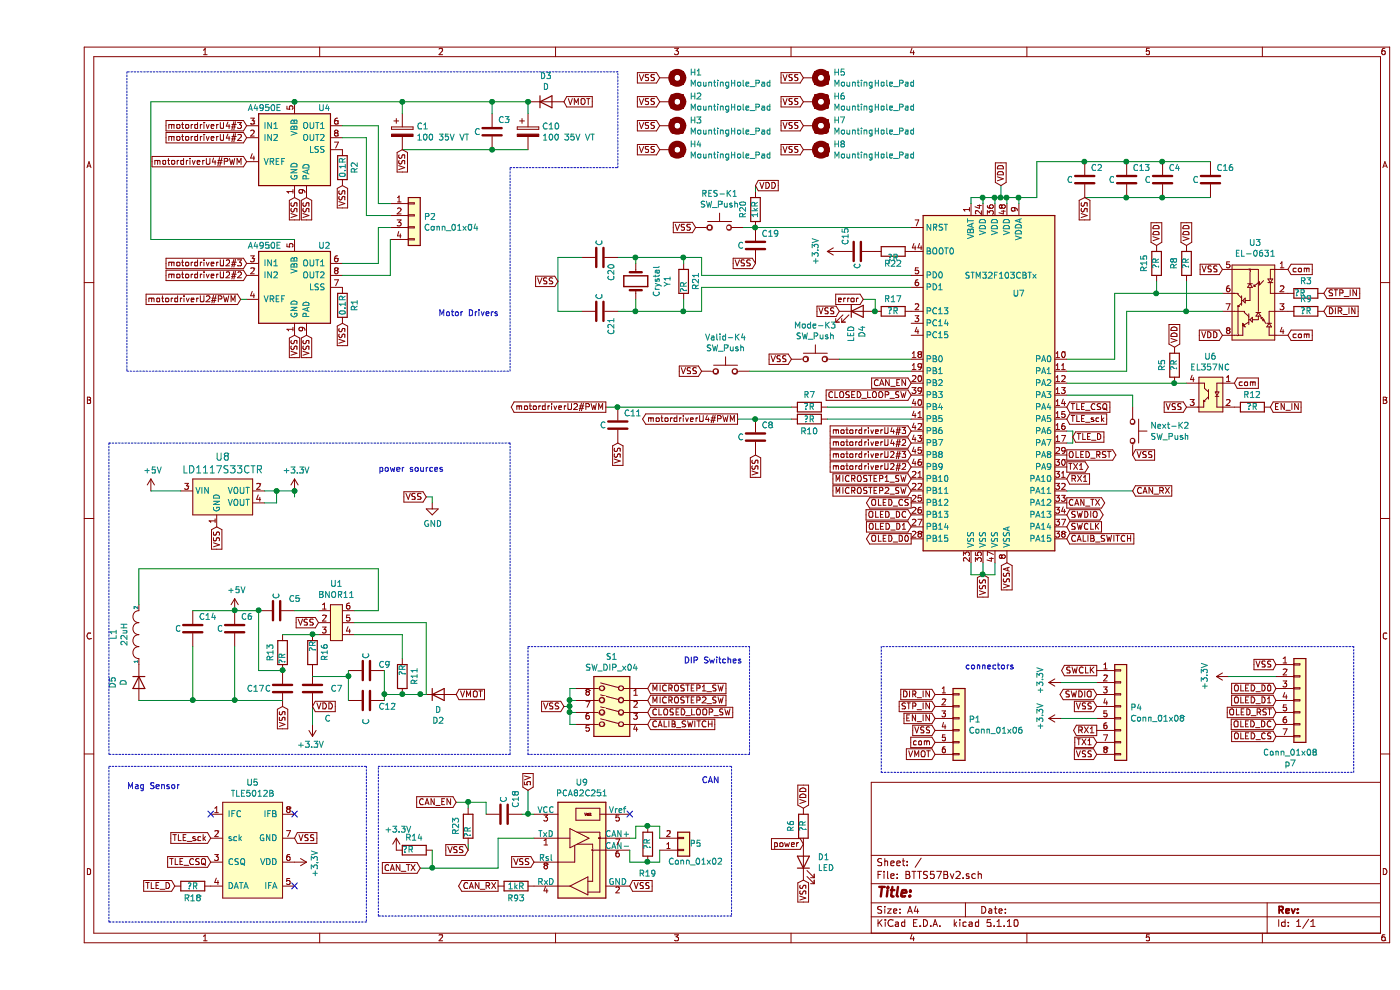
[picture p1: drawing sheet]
EESchema Schematic File Version 4
EELAYER 30 0
EELAYER END
$Descr A4 11693 8268
encoding utf-8
Sheet 1 1
Title ""
Date ""
Rev ""
Comp ""
Comment1 ""
Comment2 ""
Comment3 ""
Comment4 ""
$EndDescr
$Comp
L MCU_ST_STM32F1:STM32F103CBTx U7
U 1 1
P 8000 3200
F 0 "U7" H 8200 3950 50  0000 C CNN
F 1 "STM32F103CBTx" H 8050 4100 50  0000 C CNN
F 2 "Package_QFP:LQFP-48_7x7mm_P0.5mm" H 7400 1800 50  0001 R CNN
F 3 "http://www.st.com/st-web-ui/static/active/en/resource/technical/document/datasheet/CD00161566.pdf" H 8000 3200 50  0001 C CNN
	1    8000 3200
	1    0    0    -1  
$EndComp
Text GLabel 8600 4200 2    50   Output ~ 0
CAN_TX
Text GLabel 9150 4100 2    50   Input ~ 0
CAN_RX
Text GLabel 8600 4300 2    50   BiDi ~ 0
SWDIO
Text GLabel 8600 4400 2    50   Input ~ 0
SWCLK
Text GLabel 4750 3400 0    50   Output ~ 0
motordriverU2#PWM
Text GLabel 5100 6050 2    50   Input ~ 0
CALIB_SWITCH
Text GLabel 5100 5950 2    50   Input ~ 0
CLOSED_LOOP_SW
Text GLabel 7300 4100 0    50   Input ~ 0
MICROSTEP2_SW
Text GLabel 7300 4000 0    50   Input ~ 0
MICROSTEP1_SW
Text GLabel 10750 2450 2    50   Input ~ 0
STP_IN
Text GLabel 10750 2600 2    50   Input ~ 0
DIR_IN
Text GLabel 10300 3400 2    50   Input ~ 0
EN_IN
Text GLabel 7300 4200 0    50   Output ~ 0
OLED_CS
Text GLabel 7300 4300 0    50   Input ~ 0
OLED_DC
Text GLabel 7300 4500 0    50   Output ~ 0
OLED_D0
Text GLabel 7300 4400 0    50   Input ~ 0
OLED_D1
Text GLabel 8600 3800 2    50   Output ~ 0
OLED_RST
$Comp
L Interface_CAN_LIN:PCA82C251 U9
U 1 1
P 4550 7100
F 0 "U9" H 4550 7667 50  0000 C CNN
F 1 "PCA82C251" H 4550 7576 50  0000 C CNN
F 2 "Package_SO:SO-8_3.9x4.9mm_P1.27mm" H 4550 7050 50  0001 C CNN
F 3 "http://www.nxp.com/documents/data_sheet/PCA82C251.pdf" H 4550 7050 50  0001 C CNN
	1    4550 7100
	1    0    0    -1  
$EndComp
Text GLabel 3200 7250 0    50   Input ~ 0
CAN_TX
$Comp
L Device:C C18
U 1 1
P 3900 6800
F 0 "C18" H 3700 6900 50  0000 L CNN
F 1 "C" H 3750 6800 50  0000 L CNN
F 2 "Capacitor_SMD:C_0603_1608Metric" H 3938 6650 50  0001 C CNN
F 3 "~" H 3900 6800 50  0001 C CNN
	1    3900 6800
	0    1    1    0   
$EndComp
$Comp
L Device:R R93
U 1 1
P 4000 7400
F 0 "R93" V 4100 7400 50  0000 C CNN
F 1 "1kR" V 4000 7400 50  0000 C CNN
F 2 "Resistor_SMD:R_0603_1608Metric" V 3930 7400 50  0001 C CNN
F 3 "~" H 4000 7400 50  0001 C CNN
	1    4000 7400
	0    1    1    0   
$EndComp
Text GLabel 3850 7400 0    50   Output ~ 0
CAN_RX
$Comp
L Device:R R20
U 1 1
P 6000 1750
F 0 "R20" V 6100 1750 50  0000 C CNN
F 1 "1kR" V 6000 1750 50  0000 C CNN
F 2 "Resistor_SMD:R_0603_1608Metric" V 5930 1750 50  0001 C CNN
F 3 "~" H 6000 1750 50  0001 C CNN
	1    6000 1750
	-1   0    0    1   
$EndComp
$Comp
L Device:C C19
U 1 1
P 6000 2050
F 0 "C19" H 6050 2150 50  0000 L CNN
F 1 "C" H 5850 2050 50  0000 L CNN
F 2 "Capacitor_SMD:C_0603_1608Metric" H 6038 1900 50  0001 C CNN
F 3 "~" H 6000 2050 50  0001 C CNN
	1    6000 2050
	1    0    0    -1  
$EndComp
Wire Wire Line
	8600 4100 9150 4100
$Comp
L Switch:SW_Push RES-K1
U 1 1
P 5700 1900
F 0 "RES-K1" H 5700 2185 50  0000 C CNN
F 1 "SW_Push" H 5700 2094 50  0000 C CNN
F 2 "Button_Switch_SMD:SW_Push_1P1T-SH_NO_CK_KMR2xxG" H 5700 2100 50  0001 C CNN
F 3 "~" H 5700 2100 50  0001 C CNN
	1    5700 1900
	1    0    0    -1  
$EndComp
$Comp
L Switch:SW_Push Next-K2
U 1 1
P 9150 3600
F 0 "Next-K2" V 9104 3748 50  0000 L CNN
F 1 "SW_Push" V 9195 3748 50  0000 L CNN
F 2 "Button_Switch_SMD:SW_Push_1P1T-SH_NO_CK_KMR2xxG" H 9150 3800 50  0001 C CNN
F 3 "~" H 9150 3800 50  0001 C CNN
	1    9150 3600
	0    1    1    0   
$EndComp
$Comp
L Switch:SW_Push Mode-K3
U 1 1
P 6500 3000
F 0 "Mode-K3" H 6500 3285 50  0000 C CNN
F 1 "SW_Push" H 6500 3194 50  0000 C CNN
F 2 "Button_Switch_SMD:SW_Push_1P1T-SH_NO_CK_KMR2xxG" H 6500 3200 50  0001 C CNN
F 3 "~" H 6500 3200 50  0001 C CNN
	1    6500 3000
	1    0    0    -1  
$EndComp
Wire Wire Line
	6700 3000 7300 3000
$Comp
L Switch:SW_Push Valid-K4
U 1 1
P 5750 3100
F 0 "Valid-K4" H 5750 3385 50  0000 C CNN
F 1 "SW_Push" H 5750 3294 50  0000 C CNN
F 2 "Button_Switch_SMD:SW_Push_1P1T-SH_NO_CK_KMR2xxG" H 5750 3300 50  0001 C CNN
F 3 "~" H 5750 3300 50  0001 C CNN
	1    5750 3100
	1    0    0    -1  
$EndComp
Text GLabel 8600 3900 2    50   Output ~ 0
TX1
Text GLabel 8600 4000 2    50   Input ~ 0
RX1
$Comp
L Switch:SW_DIP_x04 S1
U 1 1
P 4800 5950
F 0 "S1" H 4800 6417 50  0000 C CNN
F 1 "SW_DIP_x04" H 4800 6326 50  0000 C CNN
F 2 "Button_Switch_SMD:SW_DIP_SPSTx04_Slide_KingTek_DSHP04TS_W7.62mm_P1.27mm" H 4800 5950 50  0001 C CNN
F 3 "~" H 4800 5950 50  0001 C CNN
	1    4800 5950
	-1   0    0    -1  
$EndComp
Text GLabel 7900 4800 3    50   Input ~ 0
VSS
Text GLabel 8100 4700 3    50   Input ~ 0
VSSA
Wire Wire Line
	7800 4800 7900 4800
Wire Wire Line
	8000 4800 8000 4700
Wire Wire Line
	7800 4700 7800 4800
Wire Wire Line
	7900 4700 7900 4800
Connection ~ 7900 4800
Wire Wire Line
	7900 4800 8000 4800
Text GLabel 5100 5750 2    50   Input ~ 0
MICROSTEP1_SW
Text GLabel 5100 5850 2    50   Input ~ 0
MICROSTEP2_SW
Text GLabel 7300 3900 0    50   Input ~ 0
motordriverU2#2
Text GLabel 7300 3800 0    50   Input ~ 0
motordriverU2#3
Text GLabel 7300 3700 0    50   Input ~ 0
motordriverU4#2
Text GLabel 7300 3600 0    50   Input ~ 0
motordriverU4#3
$Comp
L Device:R R5
U 1 1
P 9500 3050
F 0 "R5" V 9600 3050 50  0000 C CNN
F 1 "?R" V 9500 3050 50  0000 C CNN
F 2 "Resistor_SMD:R_0603_1608Metric" V 9430 3050 50  0001 C CNN
F 3 "~" H 9500 3050 50  0001 C CNN
	1    9500 3050
	-1   0    0    1   
$EndComp
$Comp
L Device:R R12
U 1 1
P 10150 3400
F 0 "R12" V 10250 3400 50  0000 C CNN
F 1 "?R" V 10150 3400 50  0000 C CNN
F 2 "Resistor_SMD:R_0805_2012Metric" V 10080 3400 50  0001 C CNN
F 3 "~" H 10150 3400 50  0001 C CNN
	1    10150 3400
	0    -1   -1   0   
$EndComp
Connection ~ 9500 3200
Wire Wire Line
	9500 3200 9600 3200
Text GLabel 8050 1550 1    50   Input ~ 0
VDD
Wire Wire Line
	7800 1700 7800 1650
Wire Wire Line
	7800 1650 7900 1650
Wire Wire Line
	8100 1650 8100 1700
Wire Wire Line
	8600 3200 9500 3200
Wire Wire Line
	8050 1650 8050 1550
Connection ~ 8050 1650
Wire Wire Line
	8050 1650 8100 1650
Wire Wire Line
	8000 1700 8000 1650
Connection ~ 8000 1650
Wire Wire Line
	8000 1650 8050 1650
Wire Wire Line
	7900 1700 7900 1650
Connection ~ 7900 1650
Wire Wire Line
	7900 1650 8000 1650
Text GLabel 9500 2900 1    50   Input ~ 0
VDD
Text GLabel 9600 3400 0    50   Input ~ 0
VSS
Wire Wire Line
	8100 1650 8200 1650
Wire Wire Line
	8200 1650 8200 1700
Connection ~ 8100 1650
$Comp
L Device:R R9
U 1 1
P 10600 2600
F 0 "R9" V 10700 2600 50  0000 C CNN
F 1 "?R" V 10600 2600 50  0000 C CNN
F 2 "Resistor_SMD:R_0805_2012Metric" V 10530 2600 50  0001 C CNN
F 3 "~" H 10600 2600 50  0001 C CNN
	1    10600 2600
	0    -1   -1   0   
$EndComp
$Comp
L Device:R R3
U 1 1
P 10600 2450
F 0 "R3" V 10700 2450 50  0000 C CNN
F 1 "?R" V 10600 2500 50  0000 C CNN
F 2 "Resistor_SMD:R_0805_2012Metric" V 10530 2450 50  0001 C CNN
F 3 "~" H 10600 2450 50  0001 C CNN
	1    10600 2450
	0    -1   -1   0   
$EndComp
$Comp
L Device:R R8
U 1 1
P 9600 2200
F 0 "R8" V 9700 2200 50  0000 C CNN
F 1 "?R" V 9600 2200 50  0000 C CNN
F 2 "Resistor_SMD:R_0603_1608Metric" V 9530 2200 50  0001 C CNN
F 3 "~" H 9600 2200 50  0001 C CNN
	1    9600 2200
	-1   0    0    1   
$EndComp
$Comp
L Device:R R15
U 1 1
P 9350 2200
F 0 "R15" V 9450 2200 50  0000 C CNN
F 1 "?R" V 9350 2200 50  0000 C CNN
F 2 "Resistor_SMD:R_0603_1608Metric" V 9280 2200 50  0001 C CNN
F 3 "~" H 9350 2200 50  0001 C CNN
	1    9350 2200
	-1   0    0    1   
$EndComp
Text GLabel 9350 2050 1    50   Input ~ 0
VDD
Text GLabel 9600 2050 1    50   Input ~ 0
VDD
Text GLabel 9900 2250 0    50   Input ~ 0
VSS
$Comp
L Device:LED D4
U 1 1
P 6850 2600
F 0 "D4" V 6889 2482 50  0000 R CNN
F 1 "LED" V 6798 2482 50  0000 R CNN
F 2 "LED_SMD:LED_0603_1608Metric" H 6850 2600 50  0001 C CNN
F 3 "~" H 6850 2600 50  0001 C CNN
	1    6850 2600
	1    0    0    -1  
$EndComp
$Comp
L Device:R R17
U 1 1
P 7150 2600
F 0 "R17" V 7250 2600 50  0000 C CNN
F 1 "?R" V 7150 2600 50  0000 C CNN
F 2 "Resistor_SMD:R_0603_1608Metric" V 7080 2600 50  0001 C CNN
F 3 "~" H 7150 2600 50  0001 C CNN
	1    7150 2600
	0    -1   -1   0   
$EndComp
$Comp
L Device:R R6
U 1 1
P 6400 6900
F 0 "R6" V 6500 6900 50  0000 C CNN
F 1 "?R" V 6400 6900 50  0000 C CNN
F 2 "Resistor_SMD:R_0603_1608Metric" V 6330 6900 50  0001 C CNN
F 3 "~" H 6400 6900 50  0001 C CNN
	1    6400 6900
	-1   0    0    1   
$EndComp
$Comp
L Device:LED D1
U 1 1
P 6400 7200
F 0 "D1" V 6439 7082 50  0000 R CNN
F 1 "LED" V 6348 7082 50  0000 R CNN
F 2 "LED_SMD:LED_0603_1608Metric" H 6400 7200 50  0001 C CNN
F 3 "~" H 6400 7200 50  0001 C CNN
	1    6400 7200
	0    -1   -1   0   
$EndComp
Text GLabel 6400 6750 1    50   Input ~ 0
VDD
Text GLabel 6400 7350 3    50   Input ~ 0
VSS
Text GLabel 6400 7050 0    50   Input ~ 0
power
Text GLabel 6900 2500 0    50   Input ~ 0
error
Text GLabel 6700 2600 0    50   Input ~ 0
VSS
$Comp
L Connector_Generic:Conn_01x06 P1
U 1 1
P 7700 6000
F 0 "P1" H 7780 5992 50  0000 L CNN
F 1 "Conn_01x06" H 7780 5901 50  0000 L CNN
F 2 "Connector_JST:JST_XH_B6B-XH-A_1x06_P2.50mm_Vertical" H 7700 6000 50  0001 C CNN
F 3 "~" H 7700 6000 50  0001 C CNN
	1    7700 6000
	1    0    0    -1  
$EndComp
Text GLabel 7500 5800 0    50   Input ~ 0
DIR_IN
Text GLabel 7500 5900 0    50   Input ~ 0
STP_IN
Text GLabel 7500 6000 0    50   Input ~ 0
EN_IN
Text GLabel 7500 6100 0    50   Input ~ 0
VSS
Text GLabel 7500 6300 0    50   Input ~ 0
VMOT
$Comp
L Connector_Generic:Conn_01x02 P5
U 1 1
P 5400 7100
F 0 "P5" H 5500 7050 50  0000 C CNN
F 1 "Conn_01x02" H 5500 7200 50  0000 C CNN
F 2 "Connector_JST:JST_XH_B2B-XH-AM_1x02_P2.50mm_Vertical" H 5400 7100 50  0001 C CNN
F 3 "~" H 5400 7100 50  0001 C CNN
	1    5400 7100
	1    0    0    1   
$EndComp
Text GLabel 4100 6600 1    50   Input ~ 0
5V
$Comp
L Device:R R19
U 1 1
P 5100 7050
F 0 "R19" H 5100 7300 50  0000 C CNN
F 1 "?R" V 5100 7050 50  0000 C CNN
F 2 "Resistor_SMD:R_1206_3216Metric" V 5030 7050 50  0001 C CNN
F 3 "~" H 5100 7050 50  0001 C CNN
	1    5100 7050
	-1   0    0    1   
$EndComp
Wire Wire Line
	4950 7000 5000 7000
Wire Wire Line
	5000 7000 5000 6900
Wire Wire Line
	5000 6900 5100 6900
Wire Wire Line
	5200 6900 5200 7000
Connection ~ 5100 6900
Wire Wire Line
	5100 6900 5200 6900
Wire Wire Line
	4950 7100 4950 7200
Wire Wire Line
	4950 7200 5100 7200
Wire Wire Line
	5200 7200 5200 7100
Connection ~ 5100 7200
Wire Wire Line
	5100 7200 5200 7200
Text GLabel 3500 5800 2    50   Input ~ 0
VMOT
$Comp
L Device:D D2
U 1 1
P 3350 5800
F 0 "D2" H 3350 5583 50  0000 C CNN
F 1 "D" H 3350 5674 50  0000 C CNN
F 2 "Diode_SMD:D_2512_6332Metric" H 3350 5800 50  0001 C CNN
F 3 "~" H 3350 5800 50  0001 C CNN
	1    3350 5800
	1    0    0    -1  
$EndComp
$Comp
L Driver_Motor:A4950E U4
U 1 1
P 2150 1250
F 0 "U4" H 2400 1600 50  0000 C CNN
F 1 "A4950E" H 1900 1600 50  0000 C CNN
F 2 "Package_SO:SOIC-8-1EP_3.9x4.9mm_P1.27mm_EP2.41x3.3mm" H 2150 700 50  0001 C CNN
F 3 "http://www.allegromicro.com/~/media/Files/Datasheets/A4950-Datasheet.ashx" H 1850 1600 50  0001 C CNN
	1    2150 1250
	1    0    0    -1  
$EndComp
$Comp
L Driver_Motor:A4950E U2
U 1 1
P 2150 2400
F 0 "U2" H 2400 2750 50  0000 C CNN
F 1 "A4950E" H 1900 2750 50  0000 C CNN
F 2 "Package_SO:SOIC-8-1EP_3.9x4.9mm_P1.27mm_EP2.41x3.3mm" H 2150 1850 50  0001 C CNN
F 3 "http://www.allegromicro.com/~/media/Files/Datasheets/A4950-Datasheet.ashx" H 1850 2750 50  0001 C CNN
	1    2150 2400
	1    0    0    -1  
$EndComp
Text GLabel 1750 1050 0    50   Input ~ 0
motordriverU4#3
Text GLabel 1750 1150 0    50   Input ~ 0
motordriverU4#2
Text GLabel 1750 2200 0    50   Input ~ 0
motordriverU2#3
Text GLabel 1750 2300 0    50   Input ~ 0
motordriverU2#2
$Comp
L Connector_Generic:Conn_01x04 P2
U 1 1
P 3150 1800
F 0 "P2" H 3230 1792 50  0000 L CNN
F 1 "Conn_01x04" H 3230 1701 50  0000 L CNN
F 2 "Connector_JST:JST_XH_B4B-XH-A_1x04_P2.50mm_Vertical" H 3150 1800 50  0001 C CNN
F 3 "~" H 3150 1800 50  0001 C CNN
	1    3150 1800
	1    0    0    -1  
$EndComp
Wire Wire Line
	2550 2300 2950 2300
Wire Wire Line
	2950 2300 2950 2000
Wire Wire Line
	2550 2200 2850 2200
Wire Wire Line
	2850 2200 2850 1900
Wire Wire Line
	2850 1900 2950 1900
Wire Wire Line
	2550 1150 2750 1150
Wire Wire Line
	2750 1150 2750 1800
Wire Wire Line
	2750 1800 2950 1800
Wire Wire Line
	2550 1050 2850 1050
Wire Wire Line
	2850 1050 2850 1700
Wire Wire Line
	2850 1700 2950 1700
Text GLabel 2150 2800 3    50   Input ~ 0
VSS
Text GLabel 2150 1650 3    50   Input ~ 0
VSS
$Comp
L Device:R R2
U 1 1
P 2550 1400
F 0 "R2" V 2650 1400 50  0000 C CNN
F 1 "0.1R" V 2550 1400 50  0000 C CNN
F 2 "Resistor_SMD:R_2512_6332Metric" V 2480 1400 50  0001 C CNN
F 3 "~" H 2550 1400 50  0001 C CNN
	1    2550 1400
	1    0    0    1   
$EndComp
$Comp
L Device:R R1
U 1 1
P 2550 2550
F 0 "R1" V 2650 2550 50  0000 C CNN
F 1 "0.1R" V 2550 2550 50  0000 C CNN
F 2 "Resistor_SMD:R_2512_6332Metric" V 2480 2550 50  0001 C CNN
F 3 "~" H 2550 2550 50  0001 C CNN
	1    2550 2550
	1    0    0    1   
$EndComp
Text GLabel 2550 2700 3    50   Input ~ 0
VSS
Text GLabel 2550 1550 3    50   Input ~ 0
VSS
Text GLabel 2250 2800 3    50   Input ~ 0
VSS
Text GLabel 2250 1650 3    50   Input ~ 0
VSS
Text GLabel 3050 1250 3    50   Input ~ 0
VSS
$Comp
L Device:CP C1
U 1 1
P 3050 1100
F 0 "C1" H 3168 1146 50  0000 L CNN
F 1 "100 35V VT" H 3168 1055 50  0000 L CNN
F 2 "Capacitor_SMD:CP_Elec_6.3x7.7" H 3088 950 50  0001 C CNN
F 3 "~" H 3050 1100 50  0001 C CNN
	1    3050 1100
	1    0    0    -1  
$EndComp
Wire Wire Line
	2150 2000 950  2000
Wire Wire Line
	950  2000 950  850 
Wire Wire Line
	3050 850  3050 950 
$Comp
L Device:CP C10
U 1 1
P 4100 1100
F 0 "C10" H 4218 1146 50  0000 L CNN
F 1 "100 35V VT" H 4218 1055 50  0000 L CNN
F 2 "Capacitor_SMD:CP_Elec_6.3x7.7" H 4138 950 50  0001 C CNN
F 3 "~" H 4100 1100 50  0001 C CNN
	1    4100 1100
	1    0    0    -1  
$EndComp
$Comp
L el-0631:EL-0631 U3
U 1 1
P 10350 3050
F 0 "U3" H 10525 4075 50  0000 C CNN
F 1 "EL-0631" H 10525 3984 50  0000 C CNN
F 2 "Package_SO:SOP-8_3.9x4.9mm_P1.27mm" H 9990 2730 50  0001 C CNN
F 3 "" H 9990 2730 50  0001 C CNN
	1    10350 3050
	-1   0    0    -1  
$EndComp
Wire Wire Line
	9350 2350 9350 2450
Wire Wire Line
	9350 2450 9900 2450
Wire Wire Line
	9000 2450 9350 2450
Connection ~ 9350 2450
$Comp
L el-0631:EL357NC U6
U 1 1
P 9850 3550
F 0 "U6" H 9900 4125 50  0000 C CNN
F 1 "EL357NC" H 9900 4034 50  0000 C CNN
F 2 "Package_SO:SOP-4_3.8x4.1mm_P2.54mm" H 9850 3550 50  0001 C CNN
F 3 "" H 9850 3550 50  0001 C CNN
	1    9850 3550
	-1   0    0    -1  
$EndComp
Wire Wire Line
	9100 2600 9600 2600
Wire Wire Line
	9600 2350 9600 2600
Connection ~ 9600 2600
Wire Wire Line
	9600 2600 9900 2600
$Comp
L Device:C C3
U 1 1
P 3800 1100
F 0 "C3" H 3850 1200 50  0000 L CNN
F 1 "C" H 3650 1100 50  0000 L CNN
F 2 "Capacitor_SMD:C_0805_2012Metric" H 3838 950 50  0001 C CNN
F 3 "~" H 3800 1100 50  0001 C CNN
	1    3800 1100
	1    0    0    -1  
$EndComp
Text GLabel 8600 4500 2    50   Input ~ 0
CALIB_SWITCH
Text GLabel 7300 3300 0    50   Input ~ 0
CLOSED_LOOP_SW
Wire Wire Line
	6900 2500 7000 2500
Wire Wire Line
	7000 2500 7000 2600
Connection ~ 7000 2600
Text GLabel 4400 5900 0    50   Input ~ 0
VSS
Wire Wire Line
	4500 5750 4450 5750
Wire Wire Line
	4450 5750 4450 5850
Wire Wire Line
	4450 5900 4400 5900
Wire Wire Line
	4500 5850 4450 5850
Connection ~ 4450 5850
Wire Wire Line
	4450 5850 4450 5900
Wire Wire Line
	4500 5950 4450 5950
Wire Wire Line
	4450 5950 4450 5900
Connection ~ 4450 5900
Wire Wire Line
	4500 6050 4450 6050
Wire Wire Line
	4450 6050 4450 5950
Connection ~ 4450 5950
$Comp
L TLE5012B:TLE5012B U5
U 1 1
P 1850 7550
F 0 "U5" H 1800 8565 50  0000 C CNN
F 1 "TLE5012B" H 1800 8474 50  0000 C CNN
F 2 "Package_SO:Infineon_PG-DSO-8-27_3.9x4.9mm_EP2.65x3mm" H 1850 7550 50  0001 C CNN
F 3 "" H 1850 7550 50  0001 C CNN
	1    1850 7550
	1    0    0    -1  
$EndComp
Wire Wire Line
	8600 3700 8650 3700
Wire Wire Line
	8650 3700 8650 3600
Wire Wire Line
	8650 3600 8600 3600
$Comp
L Device:R R18
U 1 1
P 1300 7400
F 0 "R18" V 1400 7400 50  0000 C CNN
F 1 "?R" V 1300 7400 50  0000 C CNN
F 2 "Resistor_SMD:R_0805_2012Metric" V 1230 7400 50  0001 C CNN
F 3 "~" H 1300 7400 50  0001 C CNN
	1    1300 7400
	0    -1   1    0   
$EndComp
Text GLabel 1150 7400 0    50   Input ~ 0
TLE_D
Text GLabel 8650 3650 2    50   Input ~ 0
TLE_D
Text GLabel 8600 3500 2    50   Input ~ 0
TLE_sck
Text GLabel 1450 7000 0    50   Input ~ 0
TLE_sck
Text GLabel 8600 3400 2    50   Input ~ 0
TLE_CSQ
Text GLabel 1450 7200 0    50   Input ~ 0
TLE_CSQ
Text GLabel 2150 7000 2    50   Input ~ 0
VSS
$Comp
L power:+3.3V #PWR0101
U 1 1
P 2150 7200
F 0 "#PWR0101" H 2150 7050 50  0001 C CNN
F 1 "+3.3V" H 2165 7373 50  0000 C CNN
F 2 "" H 2150 7200 50  0001 C CNN
F 3 "" H 2150 7200 50  0001 C CNN
	1    2150 7200
	0    1    1    0   
$EndComp
NoConn ~ 1450 6800
NoConn ~ 2150 6800
NoConn ~ 2150 7400
$Comp
L Device:R R7
U 1 1
P 6450 3400
F 0 "R7" V 6550 3400 50  0000 C CNN
F 1 "?R" V 6450 3400 50  0000 C CNN
F 2 "Resistor_SMD:R_0603_1608Metric" V 6380 3400 50  0001 C CNN
F 3 "~" H 6450 3400 50  0001 C CNN
	1    6450 3400
	0    -1   -1   0   
$EndComp
Wire Wire Line
	6600 3400 7300 3400
Text GLabel 1700 2500 0    50   Input ~ 0
motordriverU2#PWM
Wire Wire Line
	1700 2500 1750 2500
$Comp
L Device:R R10
U 1 1
P 6450 3500
F 0 "R10" V 6550 3500 50  0000 C CNN
F 1 "?R" V 6450 3500 50  0000 C CNN
F 2 "Resistor_SMD:R_0603_1608Metric" V 6380 3500 50  0001 C CNN
F 3 "~" H 6450 3500 50  0001 C CNN
	1    6450 3500
	0    1    1    0   
$EndComp
Wire Wire Line
	6600 3500 7300 3500
Text GLabel 5850 3500 0    50   Output ~ 0
motordriverU4#PWM
Text GLabel 1750 1350 0    50   Input ~ 0
motordriverU4#PWM
$Comp
L Device:D D3
U 1 1
P 4250 850
F 0 "D3" H 4250 1067 50  0000 C CNN
F 1 "D" H 4250 976 50  0000 C CNN
F 2 "Diode_SMD:D_2512_6332Metric" H 4250 850 50  0001 C CNN
F 3 "~" H 4250 850 50  0001 C CNN
	1    4250 850 
	1    0    0    -1  
$EndComp
$Comp
L Device:C C8
U 1 1
P 6000 3650
F 0 "C8" H 6050 3750 50  0000 L CNN
F 1 "C" H 5850 3650 50  0000 L CNN
F 2 "Capacitor_SMD:C_0603_1608Metric" H 6038 3500 50  0001 C CNN
F 3 "~" H 6000 3650 50  0001 C CNN
	1    6000 3650
	1    0    0    -1  
$EndComp
$Comp
L Device:C C11
U 1 1
P 4850 3550
F 0 "C11" H 4900 3650 50  0000 L CNN
F 1 "C" H 4700 3550 50  0000 L CNN
F 2 "Capacitor_SMD:C_0603_1608Metric" H 4888 3400 50  0001 C CNN
F 3 "~" H 4850 3550 50  0001 C CNN
	1    4850 3550
	1    0    0    -1  
$EndComp
$Comp
L Connector_Generic:Conn_01x08 P4
U 1 1
P 9050 5900
F 0 "P4" H 9130 5892 50  0000 L CNN
F 1 "Conn_01x08" H 9130 5801 50  0000 L CNN
F 2 "Connector_PinHeader_2.54mm:PinHeader_1x08_P2.54mm_Vertical" H 9050 5900 50  0001 C CNN
F 3 "~" H 9050 5900 50  0001 C CNN
	1    9050 5900
	1    0    0    -1  
$EndComp
Text GLabel 8850 5600 0    50   Output ~ 0
SWCLK
$Comp
L power:+3.3V #PWR0102
U 1 1
P 8550 5700
F 0 "#PWR0102" H 8550 5550 50  0001 C CNN
F 1 "+3.3V" H 8565 5873 50  0000 C CNN
F 2 "" H 8550 5700 50  0001 C CNN
F 3 "" H 8550 5700 50  0001 C CNN
	1    8550 5700
	0    -1   -1   0   
$EndComp
Wire Wire Line
	8550 5700 8850 5700
Text GLabel 8850 5800 0    50   BiDi ~ 0
SWDIO
Text GLabel 8850 5900 0    50   Input ~ 0
VSS
$Comp
L power:+3.3V #PWR0103
U 1 1
P 8550 6000
F 0 "#PWR0103" H 8550 5850 50  0001 C CNN
F 1 "+3.3V" H 8565 6173 50  0000 C CNN
F 2 "" H 8550 6000 50  0001 C CNN
F 3 "" H 8550 6000 50  0001 C CNN
	1    8550 6000
	0    -1   -1   0   
$EndComp
Wire Wire Line
	8550 6000 8850 6000
Text GLabel 8850 6100 0    50   Output ~ 0
RX1
Text GLabel 8850 6200 0    50   Input ~ 0
TX1
Text GLabel 8850 6300 0    50   Input ~ 0
VSS
$Comp
L Connector_Generic:Conn_01x07 p7
U 1 1
P 10550 5850
F 0 "p7" H 10468 5325 50  0000 C CNN
F 1 "Conn_01x08" H 10468 5416 50  0000 C CNN
F 2 "Connector_PinSocket_2.54mm:PinSocket_1x07_P2.54mm_Vertical" H 10550 5850 50  0001 C CNN
F 3 "~" H 10550 5850 50  0001 C CNN
	1    10550 5850
	1    0    0    -1  
$EndComp
$Comp
L Device:C C2
U 1 1
P 8750 1500
F 0 "C2" H 8800 1600 50  0000 L CNN
F 1 "C" H 8600 1500 50  0000 L CNN
F 2 "Capacitor_SMD:C_0603_1608Metric" H 8788 1350 50  0001 C CNN
F 3 "~" H 8750 1500 50  0001 C CNN
	1    8750 1500
	1    0    0    -1  
$EndComp
$Comp
L Device:C C15
U 1 1
P 6850 2100
F 0 "C15" H 6900 2200 50  0000 L CNN
F 1 "C" H 6700 2100 50  0000 L CNN
F 2 "Capacitor_SMD:C_0603_1608Metric" H 6888 1950 50  0001 C CNN
F 3 "~" H 6850 2100 50  0001 C CNN
	1    6850 2100
	0    -1   -1   0   
$EndComp
$Comp
L Device:R R22
U 1 1
P 7150 2100
F 0 "R22" V 7250 2100 50  0000 C CNN
F 1 "?R" V 7200 2100 50  0000 C CNN
F 2 "Resistor_SMD:R_0603_1608Metric" V 7080 2100 50  0001 C CNN
F 3 "~" H 7150 2100 50  0001 C CNN
	1    7150 2100
	0    1    1    0   
$EndComp
$Comp
L Device:C C20
U 1 1
P 4700 2150
F 0 "C20" H 4750 2250 50  0000 L CNN
F 1 "C" H 4550 2150 50  0000 L CNN
F 2 "Capacitor_SMD:C_0603_1608Metric" H 4738 2000 50  0001 C CNN
F 3 "~" H 4700 2150 50  0001 C CNN
	1    4700 2150
	0    1    1    0   
$EndComp
$Comp
L Device:Crystal Y1
U 1 1
P 5000 2350
F 0 "Y1" H 5000 2618 50  0000 C CNN
F 1 "Crystal" H 5000 2527 50  0000 C CNN
F 2 "" H 5000 2350 50  0001 C CNN
F 3 "~" H 5000 2350 50  0001 C CNN
	1    5000 2350
	0    1    1    0   
$EndComp
$Comp
L Device:C C21
U 1 1
P 4700 2600
F 0 "C21" H 4750 2700 50  0000 L CNN
F 1 "C" H 4550 2600 50  0000 L CNN
F 2 "Capacitor_SMD:C_0603_1608Metric" H 4738 2450 50  0001 C CNN
F 3 "~" H 4700 2600 50  0001 C CNN
	1    4700 2600
	0    1    1    0   
$EndComp
$Comp
L Device:R R21
U 1 1
P 5400 2350
F 0 "R21" V 5500 2350 50  0000 C CNN
F 1 "?R" V 5400 2300 50  0000 C CNN
F 2 "Resistor_SMD:R_0603_1608Metric" V 5330 2350 50  0001 C CNN
F 3 "~" H 5400 2350 50  0001 C CNN
	1    5400 2350
	1    0    0    -1  
$EndComp
$Comp
L Device:C C13
U 1 1
P 9100 1500
F 0 "C13" H 9150 1600 50  0000 L CNN
F 1 "C" H 8950 1500 50  0000 L CNN
F 2 "Capacitor_SMD:C_0603_1608Metric" H 9138 1350 50  0001 C CNN
F 3 "~" H 9100 1500 50  0001 C CNN
	1    9100 1500
	1    0    0    -1  
$EndComp
$Comp
L Device:C C4
U 1 1
P 9400 1500
F 0 "C4" H 9450 1600 50  0000 L CNN
F 1 "C" H 9250 1500 50  0000 L CNN
F 2 "Capacitor_SMD:C_0603_1608Metric" H 9438 1350 50  0001 C CNN
F 3 "~" H 9400 1500 50  0001 C CNN
	1    9400 1500
	1    0    0    -1  
$EndComp
$Comp
L Device:C C16
U 1 1
P 9800 1500
F 0 "C16" H 9850 1600 50  0000 L CNN
F 1 "C" H 9650 1500 50  0000 L CNN
F 2 "Capacitor_SMD:C_0603_1608Metric" H 9838 1350 50  0001 C CNN
F 3 "~" H 9800 1500 50  0001 C CNN
	1    9800 1500
	1    0    0    -1  
$EndComp
$Comp
L Device:R R23
U 1 1
P 3600 6900
F 0 "R23" V 3700 6900 50  0000 C CNN
F 1 "?R" V 3600 6950 50  0000 C CNN
F 2 "Resistor_SMD:R_0603_1608Metric" V 3530 6900 50  0001 C CNN
F 3 "~" H 3600 6900 50  0001 C CNN
	1    3600 6900
	-1   0    0    1   
$EndComp
$Comp
L Device:R R14
U 1 1
P 3150 7100
F 0 "R14" V 3250 7100 50  0000 C CNN
F 1 "?R" V 3150 7150 50  0000 C CNN
F 2 "Resistor_SMD:R_0603_1608Metric" V 3080 7100 50  0001 C CNN
F 3 "~" H 3150 7100 50  0001 C CNN
	1    3150 7100
	0    -1   -1   0   
$EndComp
$Comp
L dk_PMIC-Voltage-Regulators-Linear:LD1117S33CTR U8
U 1 1
P 1500 4100
F 0 "U8" H 1550 4387 60  0000 C CNN
F 1 "LD1117S33CTR" H 1550 4281 60  0000 C CNN
F 2 "digikey-footprints:SOT-223" H 1700 4300 60  0001 L CNN
F 3 "http://www.st.com/content/ccc/resource/technical/document/datasheet/99/3b/7d/91/91/51/4b/be/CD00000544.pdf/files/CD00000544.pdf/jcr:content/translations/en.CD00000544.pdf" H 1700 4400 60  0001 L CNN
F 4 "497-1241-1-ND" H 1700 4500 60  0001 L CNN "Digi-Key_PN"
F 5 "LD1117S33CTR" H 1700 4600 60  0001 L CNN "MPN"
F 6 "Integrated Circuits (ICs)" H 1700 4700 60  0001 L CNN "Category"
F 7 "PMIC - Voltage Regulators - Linear" H 1700 4800 60  0001 L CNN "Family"
F 8 "http://www.st.com/content/ccc/resource/technical/document/datasheet/99/3b/7d/91/91/51/4b/be/CD00000544.pdf/files/CD00000544.pdf/jcr:content/translations/en.CD00000544.pdf" H 1700 4900 60  0001 L CNN "DK_Datasheet_Link"
F 9 "/product-detail/en/stmicroelectronics/LD1117S33CTR/497-1241-1-ND/586241" H 1700 5000 60  0001 L CNN "DK_Detail_Page"
F 10 "IC REG LINEAR 3.3V 800MA SOT223" H 1700 5100 60  0001 L CNN "Description"
F 11 "STMicroelectronics" H 1700 5200 60  0001 L CNN "Manufacturer"
F 12 "Active" H 1700 5300 60  0001 L CNN "Status"
	1    1500 4100
	1    0    0    -1  
$EndComp
$Comp
L power:+3.3V #PWR0104
U 1 1
P 2150 4100
F 0 "#PWR0104" H 2150 3950 50  0001 C CNN
F 1 "+3.3V" H 2165 4273 50  0000 C CNN
F 2 "" H 2150 4100 50  0001 C CNN
F 3 "" H 2150 4100 50  0001 C CNN
	1    2150 4100
	1    0    0    -1  
$EndComp
Wire Wire Line
	2150 4150 2150 4100
Wire Wire Line
	2150 4100 2000 4100
Connection ~ 2150 4100
Wire Wire Line
	2000 4100 2000 4200
Wire Wire Line
	2000 4200 1900 4200
Connection ~ 2000 4100
Wire Wire Line
	2000 4100 1900 4100
Text GLabel 1500 4400 3    50   Input ~ 0
VSS
$Comp
L power:+5V #PWR0105
U 1 1
P 950 4100
F 0 "#PWR0105" H 950 3950 50  0001 C CNN
F 1 "+5V" H 965 4273 50  0000 C CNN
F 2 "" H 950 4100 50  0001 C CNN
F 3 "" H 950 4100 50  0001 C CNN
	1    950  4100
	1    0    0    -1  
$EndComp
Wire Wire Line
	950  4100 1200 4100
$Comp
L Device:C C17
U 1 1
P 2050 5750
F 0 "C17" H 1750 5750 50  0000 L CNN
F 1 "C" H 1900 5750 50  0000 L CNN
F 2 "Capacitor_SMD:C_0805_2012Metric" H 2088 5600 50  0001 C CNN
F 3 "~" H 2050 5750 50  0001 C CNN
	1    2050 5750
	1    0    0    -1  
$EndComp
$Comp
L Device:C C7
U 1 1
P 2300 5750
F 0 "C7" H 2450 5750 50  0000 L CNN
F 1 "C" H 2400 5500 50  0000 L CNN
F 2 "Capacitor_SMD:C_0805_2012Metric" H 2338 5600 50  0001 C CNN
F 3 "~" H 2300 5750 50  0001 C CNN
	1    2300 5750
	1    0    0    -1  
$EndComp
$Comp
L Device:R R13
U 1 1
P 2050 5450
F 0 "R13" V 2150 5450 50  0000 C CNN
F 1 "?R" V 2050 5500 50  0000 C CNN
F 2 "Resistor_SMD:R_0603_1608Metric" V 1980 5450 50  0001 C CNN
F 3 "~" H 2050 5450 50  0001 C CNN
	1    2050 5450
	-1   0    0    1   
$EndComp
$Comp
L Device:R R16
U 1 1
P 2300 5450
F 0 "R16" V 2400 5450 50  0000 C CNN
F 1 "?R" V 2300 5500 50  0000 C CNN
F 2 "Resistor_SMD:R_0603_1608Metric" V 2230 5450 50  0001 C CNN
F 3 "~" H 2300 5450 50  0001 C CNN
	1    2300 5450
	1    0    0    -1  
$EndComp
$Comp
L Device:R R11
U 1 1
P 3050 5650
F 0 "R11" V 3150 5650 50  0000 C CNN
F 1 "?R" V 3050 5700 50  0000 C CNN
F 2 "Resistor_SMD:R_0603_1608Metric" V 2980 5650 50  0001 C CNN
F 3 "~" H 3050 5650 50  0001 C CNN
	1    3050 5650
	1    0    0    -1  
$EndComp
$Comp
L Device:C C9
U 1 1
P 2750 5600
F 0 "C9" V 2700 5700 50  0000 L CNN
F 1 "C" H 2600 5600 50  0000 L CNN
F 2 "Capacitor_SMD:C_0805_2012Metric" H 2788 5450 50  0001 C CNN
F 3 "~" H 2750 5600 50  0001 C CNN
	1    2750 5600
	0    1    1    0   
$EndComp
$Comp
L Device:C C12
U 1 1
P 2750 5850
F 0 "C12" V 2800 5950 50  0000 L CNN
F 1 "C" H 2900 5850 50  0000 L CNN
F 2 "Capacitor_SMD:C_0603_1608Metric" H 2788 5700 50  0001 C CNN
F 3 "~" H 2750 5850 50  0001 C CNN
	1    2750 5850
	0    1    1    0   
$EndComp
$Comp
L Device:C C5
U 1 1
P 2000 5100
F 0 "C5" V 1900 5200 50  0000 L CNN
F 1 "C" H 1850 5100 50  0000 L CNN
F 2 "Capacitor_SMD:C_0603_1608Metric" H 2038 4950 50  0001 C CNN
F 3 "~" H 2000 5100 50  0001 C CNN
	1    2000 5100
	0    1    1    0   
$EndComp
$Comp
L Device:C C6
U 1 1
P 1650 5250
F 0 "C6" H 1700 5350 50  0000 L CNN
F 1 "C" H 1500 5250 50  0000 L CNN
F 2 "Capacitor_SMD:C_0805_2012Metric" H 1688 5100 50  0001 C CNN
F 3 "~" H 1650 5250 50  0001 C CNN
	1    1650 5250
	1    0    0    -1  
$EndComp
$Comp
L Device:C C14
U 1 1
P 1300 5250
F 0 "C14" H 1350 5350 50  0000 L CNN
F 1 "C" H 1150 5250 50  0000 L CNN
F 2 "Capacitor_SMD:C_0603_1608Metric" H 1338 5100 50  0001 C CNN
F 3 "~" H 1300 5250 50  0001 C CNN
	1    1300 5250
	1    0    0    -1  
$EndComp
$Comp
L Device:D D5
U 1 1
P 850 5700
F 0 "D5" H 850 5483 50  0000 C CNN
F 1 "D" H 850 5574 50  0000 C CNN
F 2 "Diode_SMD:D_2512_6332Metric" H 850 5700 50  0001 C CNN
F 3 "~" H 850 5700 50  0001 C CNN
	1    850  5700
	0    1    1    0   
$EndComp
$Comp
L pspice:INDUCTOR L1
U 1 1
P 850 5300
F 0 "L1" H 850 5515 50  0000 C CNN
F 1 "22uH" H 850 5424 50  0000 C CNN
F 2 "Inductor_SMD:L_Wuerth_MAPI-4030" H 850 5300 50  0001 C CNN
F 3 "~" H 850 5300 50  0001 C CNN
F 4 "yes" H 850 5300 50  0001 C CNN "uncertain"
	1    850  5300
	0    -1   -1   0   
$EndComp
$Comp
L BNOR11:BNOR11 U1
U 1 1
P 2450 5450
F 0 "U1" H 2500 6025 50  0000 C CNN
F 1 "BNOR11" H 2500 5934 50  0000 C CNN
F 2 "" H 2450 5450 50  0001 C CNN
F 3 "" H 2450 5450 50  0001 C CNN
	1    2450 5450
	1    0    0    -1  
$EndComp
Text GLabel 10350 5550 0    50   Input ~ 0
VSS
$Comp
L power:+3.3V #PWR0106
U 1 1
P 9950 5650
F 0 "#PWR0106" H 9950 5500 50  0001 C CNN
F 1 "+3.3V" H 9950 5850 50  0000 C CNN
F 2 "" H 9950 5650 50  0001 C CNN
F 3 "" H 9950 5650 50  0001 C CNN
	1    9950 5650
	0    -1   -1   0   
$EndComp
Text GLabel 10350 5750 0    50   Input ~ 0
OLED_D0
Text GLabel 10350 5850 0    50   Input ~ 0
OLED_D1
Text GLabel 10350 5950 0    50   Input ~ 0
OLED_RST
Text GLabel 10350 6050 0    50   Input ~ 0
OLED_DC
Text GLabel 10350 6150 0    50   Input ~ 0
OLED_CS
Wire Wire Line
	2150 5100 2350 5100
Wire Wire Line
	1300 5100 1650 5100
Wire Wire Line
	1650 5100 1850 5100
Connection ~ 1650 5100
Wire Wire Line
	1850 5100 1850 5600
Wire Wire Line
	1850 5600 2050 5600
Connection ~ 1850 5100
Connection ~ 2050 5600
$Comp
L power:+5V #PWR0107
U 1 1
P 1650 5100
F 0 "#PWR0107" H 1650 4950 50  0001 C CNN
F 1 "+5V" H 1665 5273 50  0000 C CNN
F 2 "" H 1650 5100 50  0001 C CNN
F 3 "" H 1650 5100 50  0001 C CNN
	1    1650 5100
	1    0    0    -1  
$EndComp
Text GLabel 2050 5900 3    50   Input ~ 0
VSS
Wire Wire Line
	2050 5850 1650 5850
Wire Wire Line
	1300 5850 1300 5400
Wire Wire Line
	1650 5400 1650 5850
Connection ~ 1650 5850
Wire Wire Line
	1650 5850 1300 5850
Wire Wire Line
	2050 5300 2300 5300
Connection ~ 2300 5300
Wire Wire Line
	2300 5300 2350 5300
$Comp
L power:+3.3V #PWR0108
U 1 1
P 2300 6050
F 0 "#PWR0108" H 2300 5900 50  0001 C CNN
F 1 "+3.3V" H 2315 6223 50  0000 C CNN
F 2 "" H 2300 6050 50  0001 C CNN
F 3 "" H 2300 6050 50  0001 C CNN
	1    2300 6050
	-1   0    0    1   
$EndComp
Wire Wire Line
	850  5850 1300 5850
Connection ~ 1300 5850
Wire Wire Line
	850  4750 2850 4750
Wire Wire Line
	2850 4750 2850 5100
Wire Wire Line
	2850 5100 2650 5100
Wire Wire Line
	850  4750 850  5050
Wire Wire Line
	2900 5800 2900 5850
Wire Wire Line
	2900 5800 3050 5800
Wire Wire Line
	2900 5600 2900 5800
Connection ~ 2900 5800
Wire Wire Line
	2600 5850 2600 5650
Wire Wire Line
	2300 5650 2600 5650
Wire Wire Line
	2600 5600 2600 5650
Connection ~ 2600 5650
Wire Wire Line
	2650 5300 3050 5300
Wire Notes Line
	600  3700 3950 3700
Wire Notes Line
	3950 3700 3950 6300
Wire Notes Line
	3950 6300 600  6300
Wire Notes Line
	600  6300 600  3700
Text Notes 2850 3950 0    50   ~ 0
power sources
Text GLabel 8750 1650 3    50   Input ~ 0
VSS
Wire Wire Line
	8200 1650 8350 1650
Connection ~ 8200 1650
Wire Wire Line
	8350 1350 8750 1350
Wire Wire Line
	8750 1350 9100 1350
Connection ~ 8750 1350
Wire Wire Line
	9100 1350 9400 1350
Connection ~ 9100 1350
Wire Wire Line
	9100 1650 8750 1650
Wire Wire Line
	9400 1650 9100 1650
Connection ~ 9100 1650
Wire Wire Line
	8350 1350 8350 1650
Connection ~ 3050 5800
Wire Wire Line
	3050 5800 3200 5800
Wire Wire Line
	3050 5500 3050 5300
Wire Wire Line
	2650 5200 3250 5200
Wire Wire Line
	3250 5200 3250 5800
Wire Wire Line
	3250 5800 3200 5800
Connection ~ 3200 5800
Text GLabel 2350 5200 0    50   Input ~ 0
VSS
Wire Wire Line
	4750 3400 4850 3400
Wire Wire Line
	4850 3400 6300 3400
Text GLabel 4850 3700 3    50   Input ~ 0
VSS
Text GLabel 6000 3800 3    50   Input ~ 0
VSS
Text GLabel 6000 1550 2    50   Input ~ 0
VDD
Text GLabel 6000 2200 0    50   Input ~ 0
VSS
Wire Wire Line
	5900 1900 6000 1900
Wire Wire Line
	5850 3500 6000 3500
Connection ~ 6000 3500
Wire Wire Line
	6000 3500 6300 3500
Text GLabel 5550 3100 0    50   Input ~ 0
VSS
Wire Wire Line
	950  850  2150 850 
Wire Wire Line
	2150 850  3050 850 
Connection ~ 2150 850 
Wire Wire Line
	3050 850  3800 850 
Wire Wire Line
	3800 850  3800 950 
Connection ~ 3050 850 
Wire Wire Line
	3050 1250 3800 1250
Wire Wire Line
	3800 1250 4100 1250
Connection ~ 3800 1250
$Comp
L power:+3.3V #PWR0109
U 1 1
P 6700 2100
F 0 "#PWR0109" H 6700 1950 50  0001 C CNN
F 1 "+3.3V" H 6700 2300 50  0000 C CNN
F 2 "" H 6700 2100 50  0001 C CNN
F 3 "" H 6700 2100 50  0001 C CNN
	1    6700 2100
	0    -1   -1   0   
$EndComp
Connection ~ 6000 1900
Wire Wire Line
	6000 1550 6000 1600
Wire Wire Line
	3800 850  4100 850 
Connection ~ 3800 850 
Wire Wire Line
	6000 1900 7300 1900
Text GLabel 5500 1900 0    50   Input ~ 0
VSS
Text GLabel 6300 3000 0    50   Input ~ 0
VSS
Wire Wire Line
	5950 3100 7300 3100
Text GLabel 9150 3800 2    50   Input ~ 0
VSS
Wire Wire Line
	9150 3300 9150 3400
Wire Wire Line
	8600 3300 9150 3300
Text GLabel 4400 850  2    50   Input ~ 0
VMOT
Connection ~ 4100 850 
Wire Wire Line
	4100 850  4100 950 
Text Notes 750  6600 0    50   ~ 0
Mag Sensor
Wire Notes Line
	2750 6400 2750 7700
Wire Notes Line
	2750 7700 600  7700
Wire Notes Line
	600  7700 600  6400
Wire Notes Line
	600  6400 2750 6400
Wire Notes Line
	2850 6400 5800 6400
Wire Notes Line
	5800 6400 5800 7650
Wire Notes Line
	5800 7650 2850 7650
Wire Notes Line
	2850 7650 2850 6400
Text Notes 5550 6550 0    50   ~ 0
CAN
Text Notes 5400 5550 0    50   ~ 0
DIP Switches
Wire Notes Line
	4100 6300 4100 5400
Wire Notes Line
	4100 5400 5950 5400
Wire Notes Line
	5950 5400 5950 6300
Wire Notes Line
	5950 6300 4100 6300
Text Notes 7750 5600 0    50   ~ 0
connectors
Wire Wire Line
	9400 1350 9800 1350
Connection ~ 9400 1350
Wire Wire Line
	9800 1650 9400 1650
Connection ~ 9400 1650
$Comp
L power:+3.3V #PWR0110
U 1 1
P 3000 7100
F 0 "#PWR0110" H 3000 6950 50  0001 C CNN
F 1 "+3.3V" H 3015 7273 50  0000 C CNN
F 2 "" H 3000 7100 50  0001 C CNN
F 3 "" H 3000 7100 50  0001 C CNN
	1    3000 7100
	1    0    0    -1  
$EndComp
Text GLabel 3500 6700 0    50   Input ~ 0
CAN_EN
Wire Wire Line
	4050 6800 4100 6800
Wire Notes Line
	11000 6450 11000 5400
Wire Notes Line
	11000 5400 7050 5400
Wire Notes Line
	7050 5400 7050 6450
Wire Notes Line
	7050 6450 11000 6450
Connection ~ 4850 3400
Text Notes 3350 2650 0    50   ~ 0
Motor Drivers
Wire Notes Line
	750  3100 3950 3100
Wire Notes Line
	3950 3100 3950 1400
Wire Notes Line
	3950 1400 4850 1400
Wire Notes Line
	4850 1400 4850 600 
Wire Notes Line
	4850 600  750  600 
Wire Notes Line
	750  600  750  3100
Text GLabel 4150 7200 0    50   Input ~ 0
VSS
Text GLabel 4950 7400 2    50   Input ~ 0
VSS
Wire Wire Line
	4100 6600 4100 6800
Connection ~ 4100 6800
Wire Wire Line
	4100 6800 4150 6800
Text GLabel 3600 7100 0    50   Input ~ 0
VSS
Wire Wire Line
	3200 7250 3300 7250
Wire Wire Line
	3850 7250 3850 7000
Wire Wire Line
	3850 7000 4150 7000
Wire Wire Line
	3300 7100 3300 7250
Connection ~ 3300 7250
Wire Wire Line
	3300 7250 3850 7250
Wire Wire Line
	3600 7050 3600 7100
Wire Wire Line
	3600 6700 3600 6750
Wire Wire Line
	3500 6700 3600 6700
Wire Wire Line
	3600 6700 3750 6700
Connection ~ 3600 6700
Wire Wire Line
	3750 6700 3750 6800
NoConn ~ 4950 6800
Text GLabel 7300 3200 0    50   Input ~ 0
CAN_EN
Text GLabel 4350 2350 0    50   Input ~ 0
VSS
Wire Wire Line
	4550 2150 4350 2150
Wire Wire Line
	4350 2600 4550 2600
Wire Wire Line
	4350 2150 4350 2600
Wire Wire Line
	4850 2600 5000 2600
Wire Wire Line
	5000 2600 5000 2500
Wire Wire Line
	4850 2150 5000 2150
Wire Wire Line
	5000 2150 5000 2200
Wire Wire Line
	5000 2150 5400 2150
Wire Wire Line
	5400 2150 5400 2200
Connection ~ 5000 2150
Wire Wire Line
	5000 2600 5400 2600
Wire Wire Line
	5400 2600 5400 2500
Connection ~ 5000 2600
Wire Wire Line
	5400 2150 5550 2150
Connection ~ 5400 2150
Wire Wire Line
	5400 2600 5550 2600
Connection ~ 5400 2600
Wire Wire Line
	5550 2150 5550 2300
Wire Wire Line
	5550 2600 5550 2400
Wire Wire Line
	5550 2400 7300 2400
Wire Wire Line
	5550 2300 7300 2300
$Comp
L power:GND #PWR0111
U 1 1
P 3300 4200
F 0 "#PWR0111" H 3300 3950 50  0001 C CNN
F 1 "GND" H 3305 4027 50  0000 C CNN
F 2 "" H 3300 4200 50  0001 C CNN
F 3 "" H 3300 4200 50  0001 C CNN
	1    3300 4200
	1    0    0    -1  
$EndComp
Text GLabel 3250 4150 0    50   Input ~ 0
VSS
Wire Wire Line
	3250 4150 3300 4150
Wire Wire Line
	3300 4150 3300 4200
Wire Wire Line
	10350 5650 9950 5650
$Comp
L Mechanical:MountingHole_Pad H1
U 1 1
P 5300 650
F 0 "H1" V 5254 800 50  0000 L CNN
F 1 "MountingHole_Pad" V 5345 800 50  0000 L CNN
F 2 "MountingHole:MountingHole_2.7mm_M2.5_ISO14580_Pad_TopBottom" H 5300 650 50  0001 C CNN
F 3 "~" H 5300 650 50  0001 C CNN
	1    5300 650 
	0    1    1    0   
$EndComp
Text GLabel 5200 650  0    50   Input ~ 0
VSS
$Comp
L Mechanical:MountingHole_Pad H2
U 1 1
P 5300 850
F 0 "H2" V 5254 1000 50  0000 L CNN
F 1 "MountingHole_Pad" V 5345 1000 50  0000 L CNN
F 2 "MountingHole:MountingHole_2.7mm_M2.5_ISO14580_Pad_TopBottom" H 5300 850 50  0001 C CNN
F 3 "~" H 5300 850 50  0001 C CNN
	1    5300 850 
	0    1    1    0   
$EndComp
Text GLabel 5200 850  0    50   Input ~ 0
VSS
$Comp
L Mechanical:MountingHole_Pad H3
U 1 1
P 5300 1050
F 0 "H3" V 5254 1200 50  0000 L CNN
F 1 "MountingHole_Pad" V 5345 1200 50  0000 L CNN
F 2 "MountingHole:MountingHole_2.7mm_M2.5_ISO14580_Pad_TopBottom" H 5300 1050 50  0001 C CNN
F 3 "~" H 5300 1050 50  0001 C CNN
	1    5300 1050
	0    1    1    0   
$EndComp
Text GLabel 5200 1050 0    50   Input ~ 0
VSS
$Comp
L Mechanical:MountingHole_Pad H4
U 1 1
P 5300 1250
F 0 "H4" V 5254 1400 50  0000 L CNN
F 1 "MountingHole_Pad" V 5345 1400 50  0000 L CNN
F 2 "MountingHole:MountingHole_2.7mm_M2.5_ISO14580_Pad_TopBottom" H 5300 1250 50  0001 C CNN
F 3 "~" H 5300 1250 50  0001 C CNN
	1    5300 1250
	0    1    1    0   
$EndComp
Text GLabel 5200 1250 0    50   Input ~ 0
VSS
$Comp
L Mechanical:MountingHole_Pad H5
U 1 1
P 6500 650
F 0 "H5" V 6454 800 50  0000 L CNN
F 1 "MountingHole_Pad" V 6545 800 50  0000 L CNN
F 2 "MountingHole:MountingHole_2.7mm_M2.5_ISO14580_Pad_TopBottom" H 6500 650 50  0001 C CNN
F 3 "~" H 6500 650 50  0001 C CNN
	1    6500 650 
	0    1    1    0   
$EndComp
Text GLabel 6400 650  0    50   Input ~ 0
VSS
$Comp
L Mechanical:MountingHole_Pad H6
U 1 1
P 6500 850
F 0 "H6" V 6454 1000 50  0000 L CNN
F 1 "MountingHole_Pad" V 6545 1000 50  0000 L CNN
F 2 "MountingHole:MountingHole_2.7mm_M2.5_ISO14580_Pad_TopBottom" H 6500 850 50  0001 C CNN
F 3 "~" H 6500 850 50  0001 C CNN
	1    6500 850 
	0    1    1    0   
$EndComp
Text GLabel 6400 850  0    50   Input ~ 0
VSS
$Comp
L Mechanical:MountingHole_Pad H7
U 1 1
P 6500 1050
F 0 "H7" V 6454 1200 50  0000 L CNN
F 1 "MountingHole_Pad" V 6545 1200 50  0000 L CNN
F 2 "MountingHole:MountingHole_2.7mm_M2.5_ISO14580_Pad_TopBottom" H 6500 1050 50  0001 C CNN
F 3 "~" H 6500 1050 50  0001 C CNN
	1    6500 1050
	0    1    1    0   
$EndComp
Text GLabel 6400 1050 0    50   Input ~ 0
VSS
$Comp
L Mechanical:MountingHole_Pad H8
U 1 1
P 6500 1250
F 0 "H8" V 6454 1400 50  0000 L CNN
F 1 "MountingHole_Pad" V 6545 1400 50  0000 L CNN
F 2 "MountingHole:MountingHole_2.7mm_M2.5_ISO14580_Pad_TopBottom" H 6500 1250 50  0001 C CNN
F 3 "~" H 6500 1250 50  0001 C CNN
	1    6500 1250
	0    1    1    0   
$EndComp
Text GLabel 6400 1250 0    50   Input ~ 0
VSS
Text GLabel 2300 5900 2    50   Input ~ 0
VDD
Wire Wire Line
	2300 5900 2300 6050
Wire Wire Line
	9000 2450 9000 3000
Wire Wire Line
	9000 3000 8600 3000
Wire Wire Line
	9100 3100 8600 3100
Wire Wire Line
	9100 2600 9100 3100
Text GLabel 9900 2800 0    50   Input ~ 0
VDD
Text GLabel 7500 6200 0    50   Input ~ 0
com
Text GLabel 10000 3200 2    50   Input ~ 0
com
Text GLabel 10450 2250 2    50   Input ~ 0
com
Text GLabel 10450 2800 2    50   Input ~ 0
com
$EndSCHEMATC
